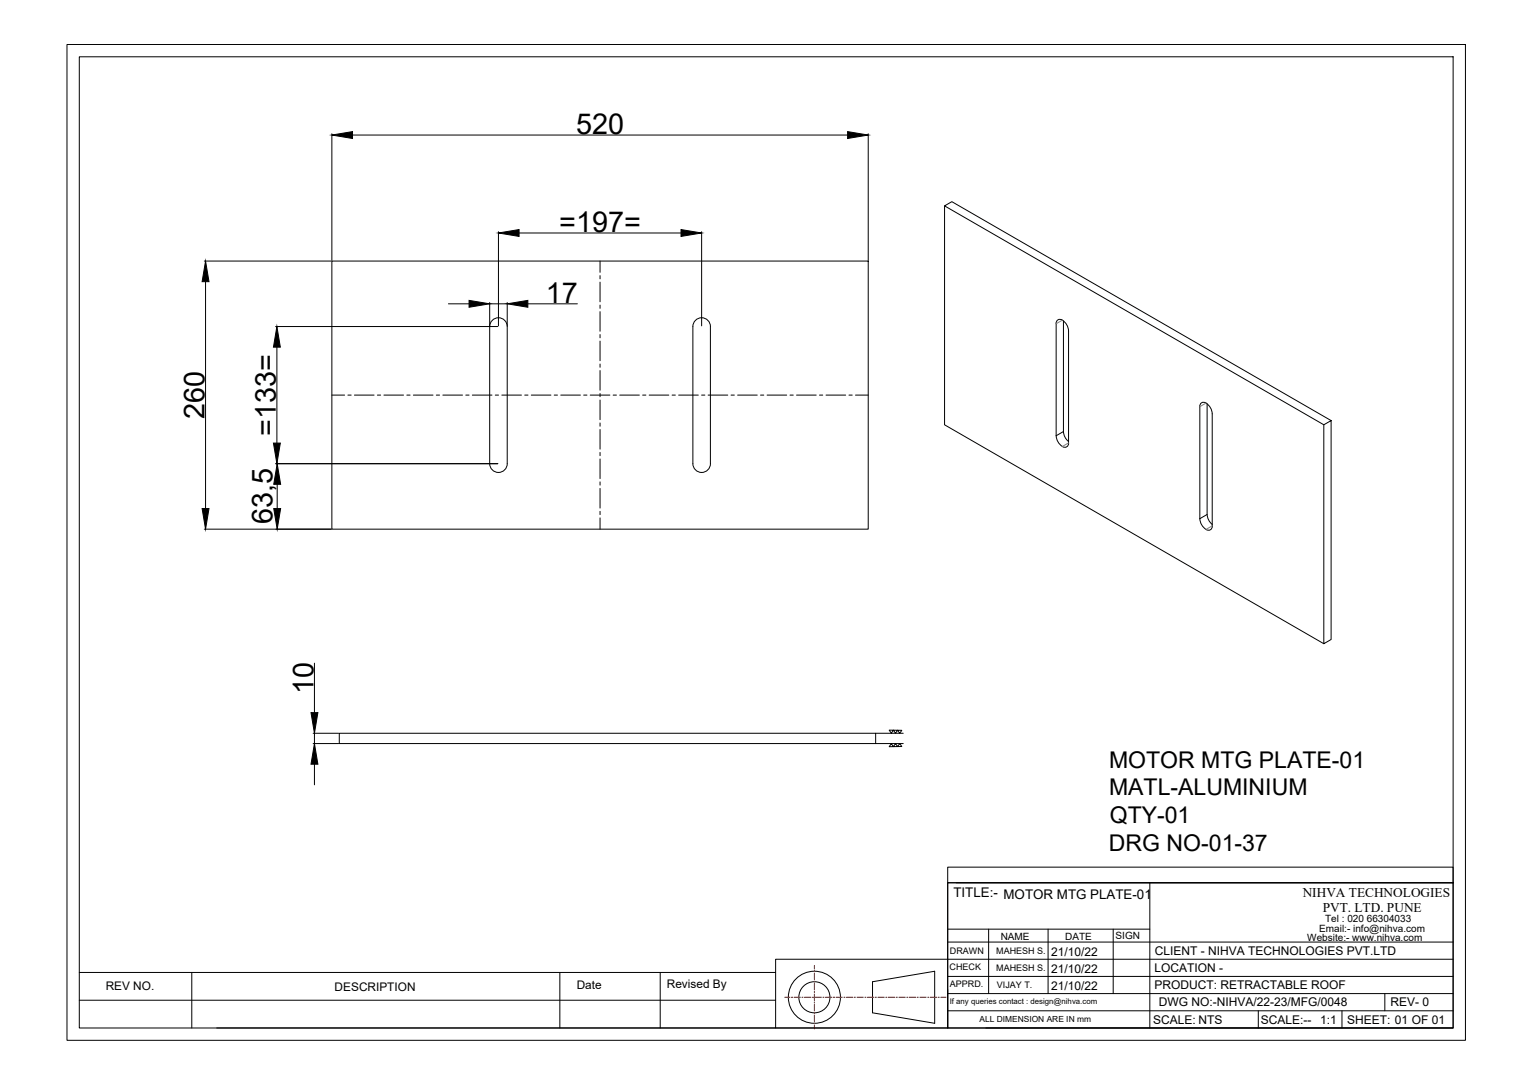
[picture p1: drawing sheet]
<svg xmlns="http://www.w3.org/2000/svg" width="594mm" height="420mm" viewBox="0 0 594 420" stroke-linecap="round" stroke-linejoin="round" font-family="sans-serif">
<!-- layer: 0 -->
<g fill="none" stroke="#000" stroke-width=".39">
<path d="M26 17.2h541.9v386h-541.9zM30.7 22h532.4v376.5h-532.4zM128.6 51.8v49.1M136.6 52.3h191.9M336.5 51.8v49.1M366 79.8v84.9l147 84.8M193.2 89.8v36.5M201.2 90.3h62.7M271.9 89.8v36.5M79.2 101.2h49.2M79.7 109.2v87.9M128.6 101.2h207.9v103.9h-207.9z"/>
<path d="M173.8 117.8h8M189.8 117.3v9M189.8 117.8h6.8M196.6 117.3v9M204.6 117.8h19.1M232.5 101.2v4.4M232.5 106.8v1.3M232.5 109.4v7.6M232.5 118.2v1.3M106.8 126.6h86.1M107.3 134.6v37.1M190.8 124.2a3.4 3.4 0 0 1 3.7-.8 3.4 3.4 0 0 1 2.1 3.2v53.1a3.4 3.4 0 0 1-3.4 3.4 3.4 3.4 0 0 1-3.4-3.4v-53.1l.2-1.4z"/>
<path d="M232.5 120.8v7.6M232.5 129.7v1.2M232.5 132.2v7.6M269.5 124.2a3.4 3.4 0 0 1 3.7-.8 3.4 3.4 0 0 1 2.1 3.2v53.1a3.4 3.4 0 0 1-3.4 3.4 3.4 3.4 0 0 1-3.4-3.4v-53.1l.3-1.4zM409.7 124.2a2.02 2.02 0 0 1 3.1 .8l1 1.9 .3 1.4v43.4a1.59 1.59 0 0 1-1.1 1.7 1.59 1.59 0 0 1-1.9-.8l-1.3-1.6-.5-2.1v-43.8zM412.1 124.4v42.9l-2.8 1.6M128.6 153.1h4.9M134.8 153.1h1.3M137.3 153.1h7.7M146.2 153.1h1.3M148.8 153.1h7.6M157.7 153.1h1.2"/>
<path d="M160.2 153.1h7.6M169.1 153.1h1.2M171.6 153.1h7.6M180.5 153.1h1.3M183 153.1h7.7M191.9 153.1h1.3M194.5 153.1h7.6M203.3 153.1h1.3M205.9 153.1h7.6M214.8 153.1h1.2M217.3 153.1h7.6M226.2 153.1h1.3"/>
<path d="M228.7 153.1h7.6M232.5 141.1v1.3M232.5 143.6v7.6M232.5 152.5v1.3M232.5 155v7.7M237.6 153.1h1.3M240.2 153.1h7.6M249 153.1h1.3M251.6 153.1h7.6M260.5 153.1h1.2M263 153.1h7.6M271.9 153.1h1.3"/>
<path d="M274.4 153.1h7.6M283.3 153.1h1.3M285.8 153.1h7.7M294.7 153.1h1.3M297.3 153.1h7.6M306.1 153.1h1.3M308.7 153.1h7.6M317.6 153.1h1.2M320.1 153.1h7.6M329 153.1h1.3M331.5 153.1h5M465.4 156.3a2.02 2.02 0 0 1 3.1 .9l1 1.8 .3 1.4v43.4a1.59 1.59 0 0 1-1.1 1.7 1.59 1.59 0 0 1-1.9-.7l-1.3-1.7-.5-2.1-.1-43.7z"/>
<path d="M467.8 156.5v42.9l-2.8 1.6M106.8 179.7h86.1M232.5 163.9v1.3M232.5 166.5v7.6M232.5 175.4v1.2M232.5 177.9v7.6M412.1 167.3l.4 1.8 1.6 2M513 164.6l2.8-1.6v84.9l-2.8 1.6zM515.8 163l-146.9-84.8-2.9 1.6 147 84.8M107.4 187.7v9.4M232.5 186.8v1.2M232.5 189.3v7.6"/>
<path d="M232.5 198.2v1.3M467.8 199.4l.4 1.9 1.6 2M79.2 205.1h49.2M232.5 200.7v4.4M121.9 257v19.2M121.4 288.2h9.8M121.4 284.2h9.8M121.9 284.2v4M121.9 296.2v8M131.5 284.2h207.8v4h-207.8zM339.3 288.2h10.7M339.3 284.2h10.7"/>
<path d="M344.6 283l4.9 .1-.8 1.1-.9-1.2-.8 1.2-.8-1.2-.8 1.2zM345.4 288.2l.8 1.2 .8-1.2 .8 1.2 .9-1.2 .8 1.1-4.9 .1zM367.3 336.1h195.8v6.1h-195.8zM367.3 342.2h195.8v56.2h-195.8zM367.3 342.2v56.2h-66.7M370.6 342.2h192.5M445.6 342.2v56.2M30.7 376.9h269.9M74.3 376.9v21.6M217 376.9v21.6M255.8 376.9v21.6M367.3 378.5h195.8"/>
<path d="M367.3 365.1h195.8M367.3 360.1h78.3M383.1 360.1v25M406.2 360.1v25M431.4 360.1v25M563.1 371.8h-262.5v26.6h-216.6M30.7 387.7h269.9M338.1 380.5l24.1-4v20.1l-24.1-4zM367.3 385.1h195.8M367.3 391.8h195.8M382 398.4h181.1M487.6 391.8v6.6"/>
<path d="M520.1 391.8v6.6M536.7 385.1v6.7"/>
<circle cx="315.6" cy="386.5" r="10.1"/>
<circle cx="315.6" cy="386.5" r="6"/>
</g>
<g fill="none" stroke="#f00" stroke-width=".39">
<path d="M315.6 374.2v1.4M315.6 376.1v.6M315.6 377.2v2.5M304.1 386.5h2.1M306.7 386.5h.5M307.7 386.5h2.5M310.7 386.5h.5M311.7 386.5h2.6M314.8 386.5h.5M315.6 380.2v.5M315.6 381.2v2.6M315.6 384.3v.5"/>
<path d="M315.6 385.3v2.5M315.6 388.3v.5M315.6 389.3v2.6M315.6 392.4v.5M315.6 393.4v2.5M315.6 396.4v.5M315.6 397.5v1.4M315.8 386.5h2.6M318.9 386.5h.5M319.9 386.5h2.5M322.9 386.5h.5M323.9 386.5h2.6"/>
<path d="M327 386.5h.5M328 386.5h2.5M331 386.5h.6M332.1 386.5h2.5M335.1 386.5h.5M336.1 386.5h2.6M339.2 386.5h.5M340.2 386.5h2.5M343.2 386.5h.5M344.2 386.5h2.6M347.3 386.5h.5M348.3 386.5h2.5"/>
<path d="M351.4 386.5h.5M352.4 386.5h2.5M355.4 386.5h.5M356.4 386.5h2.6M359.5 386.5h.5M360.5 386.5h2.5M363.5 386.5h.5M364.5 386.5h2.1"/>
</g>
<path d="M411.7 124.1l-2.4 1.4M467.4 156.2l-2.4 1.4M414.1 171.7l-2.4 1.4M469.8 203.8l-2.4 1.4" fill="none" stroke="#808080" stroke-width=".39"/>
<g fill="#000" stroke="#000" stroke-width=".39">
<path d="M128.6 52.3l8-1.3v2.7zM328.5 51l8 1.3-8 1.4zM193.2 90.3l8-1.3v2.6zM263.9 89l8 1.3-8 1.3zM79.7 101.2l1.3 8h-2.7zM181.8 116.4l8 1.4-8 1.3zM196.6 117.8l8-1.4v2.7zM107.3 126.6l1.3 8h-2.6zM106 171.7h2.6l-1.3 8zM78.3 197.1h2.7l-1.3 8zM106.1 197.1h2.7l-1.4 8zM107.4 179.7l1.4 8h-2.7z"/>
<path d="M120.5 276.2h2.7l-1.3 8zM121.9 288.2l1.3 8h-2.7z"/>
</g>
<g font-size="11.2">
<text x="223.3" y="52">520</text>
<text x="216.7" y="89.9">=197=</text>
<text x="211.6" y="117.5">17</text>
<text x="79.3" y="162.4" transform="rotate(-90 79.3 162.4)">260</text>
<text x="106.9" y="169" transform="rotate(-90 106.9 169)">=133=</text>
<text x="105.6" y="203.3" transform="rotate(-90 105.6 203.3)">63,5</text>
<text x="121.5" y="269.2" transform="rotate(-90 121.5 269.2)">10</text>
</g>
<g font-size="8.9">
<text x="429.8" y="297.6">MOTOR MTG PLATE-01</text>
<text x="429.8" y="308.3">MATL-ALUMINIUM</text>
<text x="430.1" y="319">QTY-01</text>
<text x="429.8" y="329.8">DRG NO-01-37</text>
</g>
<g font-size="5.2">
<text x="369.5" y="347.7">TITLE:- MOTOR MTG PLATE-01</text>
<text x="504.8" y="347.6">NIHVA TECHNOLOGIES</text>
<text x="512.6" y="353.4">PVT. LTD. PUNE</text>
</g>
<g font-size="4.7">
<text x="407.3" y="370.6">21/10/22</text>
<text x="447.5" y="370.1">CLIENT - NIHVA TECHNOLOGIES PVT.LTD</text>
<text x="407.3" y="377.3">21/10/22</text>
<text x="447.4" y="376.7">LOCATION -</text>
<text x="407.3" y="383.9">21/10/22</text>
<text x="447.4" y="383.4">PRODUCT: RETRACTABLE ROOF</text>
<text x="449" y="390.1">DWG NO:-NIHVA/22-23/MFG/0048</text>
<text x="538.8" y="390">REV- 0</text>
<text x="446.9" y="396.7">SCALE: NTS</text>
<text x="488.6" y="396.7">SCALE:--</text>
<text x="511.6" y="396.7">1:1</text>
<text x="522.1" y="396.7">SHEET: 01 OF 01</text>
</g>
<g font-size="4.6">
<text x="41" y="383.6">REV NO.</text>
<text x="129.7" y="384">DESCRIPTION</text>
<text x="223.5" y="383.4">Date</text>
<text x="258.4" y="382.9">Revised By</text>
</g>
<g font-size="3.9">
<text x="513.5" y="357.3">Tel : 020 66304033</text>
<text x="387.8" y="364.2">NAME</text>
<text x="412.8" y="364.3">DATE</text>
<text x="432.3" y="363.9">SIGN</text>
<text x="506.6" y="364.7">Website:- www.nihva.com</text>
<text x="511.2" y="361.1">Email:- info@nihva.com</text>
</g>
<g font-size="3.5">
<text x="368.1" y="369.9">DRAWN</text>
<text x="386.1" y="369.7">MAHESH S.</text>
<text x="368" y="375.8">CHECK</text>
<text x="386.1" y="376.4">MAHESH S.</text>
<text x="368.1" y="382.4">APPRD.</text>
<text x="386.3" y="383">VIJAY T.</text>
</g>
<text font-size="3.3" x="379.6" y="396.3">ALL DIMENSION ARE IN mm</text>
<text font-size="3" x="368" y="389.3">If any queries contact : design@nihva.com</text>
</svg>
